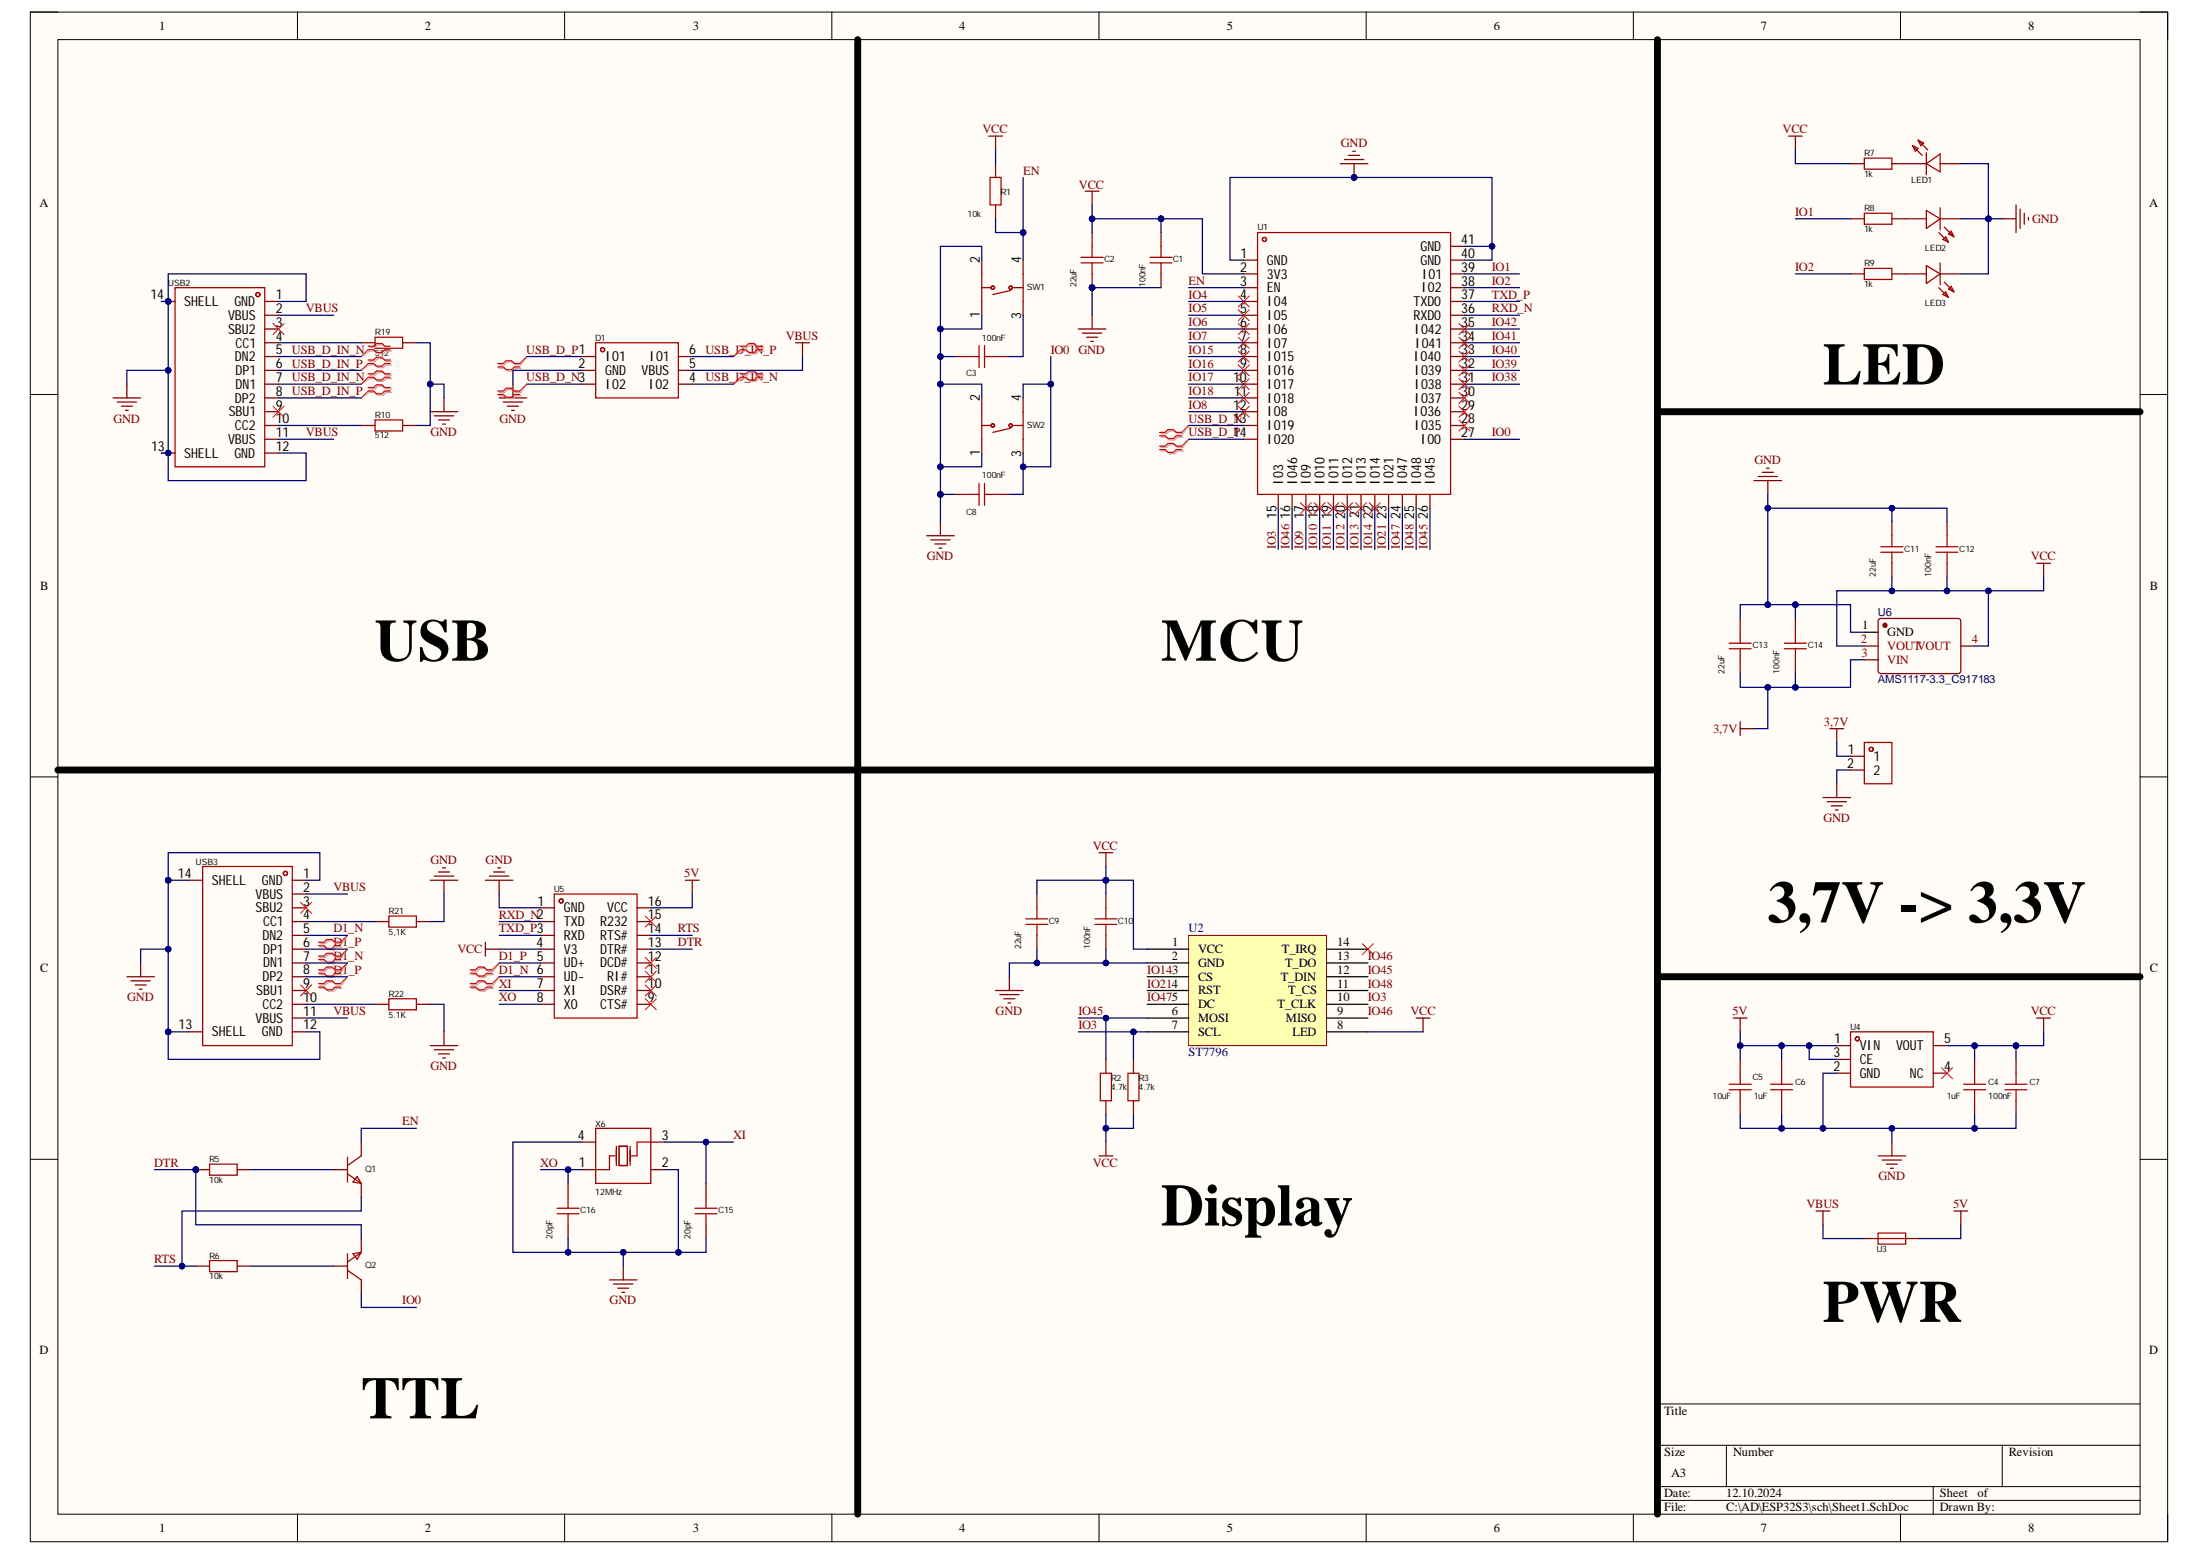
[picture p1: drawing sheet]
# Altium project ESP32S3.PrjPcb
1 sheet, 46 parts. Net scope: global (net labels, ports and power ports of the same name join across sheets).
Board file: PCB1.PcbDoc

## Sheet Sheet1.SchDoc
size A3; SheetNumber: 1; SheetTotal: 1

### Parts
C1  100nF  [C0402]
C2  22uF  [C0402]
C3  100nF  [C0402]
C4  1uF  [C0402]
C5  10uF  [C0402]
C6  1uF  [C0402]
C7  100nF  [C0402]
C8  100nF  [C0402]
C9  22uF  [C0402]
C10  100nF  [C0402]
C11  22uF  [C0402]
C12  100nF  [C0402]
C13  22uF  [C0402]
C14  100nF  [C0402]
C15  20pF  [C0402]
C16  20pF  [C0402]
D1  USBLC6-2SC6  [SOT-23-6_L2.9-W1.6-P0.95-LS2.8-BL]  (value not drawn)
LED1  MHT192WDT-CYAN  [LED0603-Yel]  (value not drawn)
LED2  MHT192WDT-CYAN  [LED0603-R-RD_BLUE]  (value not drawn)
LED3  MHT192WDT-CYAN  [LED0603-R-RD_BLUE]  (value not drawn)
Q1  S8050  [SOT-23-3_L2.9-W1.3-P1.90-LS2.4-BR]  (value not drawn)
Q2  S8050  [SOT-23-3_L2.9-W1.3-P1.90-LS2.4-BR]  (value not drawn)
R1  10k  [R0402]
R2  4.7k  [R0402]
R3  4.7k  [R0402]
R5  10k  [R0402]
R6  10k  [R0402]
R7  1k  [R0402]
R8  1k  [R0402]
R9  1k  [R0402]
R10  512  [R0402]
R19  512  [R0402]
R21  5.1K  [R0402]
R22  5.1K  [R0402]
SW1  TS-1089S-02526  [SW-SMD_4P-L4.2-W3.3-P2.15-LS5.1]  (value not drawn)
SW2  TS-1089S-02526  [SW-SMD_4P-L4.2-W3.3-P2.15-LS5.1]  (value not drawn)
U1  ESP32-S3-WROOM-1-N16R2  [WIRELM-SMD_ESP32-S3-WROOM-1]  (value not drawn)
U2  ST7796  [ST7796]
U3  SMD0805B050TF  [F0805]  (value not drawn)
U4  RT9013-33GB-JSM  [SOT-23-5_L2.9-W1.6-P0.95-LS2.8-BR]  (value not drawn)
U5  CH340G  [SOIC-16_L9.9-W3.9-P1.27-LS6.0-BL]  (value not drawn)
U6  AMS1117-3.3_C917183  [SOT-223-3_L6.7-W3.7-P2.30-LS7.0-BR]
U7  WAFER-XH254Z-2A  [CONN-TH_2P-P2.50_XH-2A_3045048]  (value not drawn)
USB2  TYPE-C 16PIN 2MD(073)  [USB-C-SMD_TYPE-C-6PIN-2MD-073]  (value not drawn)
USB3  TYPE-C 16PIN 2MD(073)  [USB-C-SMD_TYPE-C-6PIN-2MD-073]  (value not drawn)
X6  12MHz  [CRYSTAL-SMD_4P-L3.2-W2.5-BL]

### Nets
3,7V: C13.1 C14.1 U6.3(VIN) U7.1
5V: C5.1 C6.2 U3.2 U4.1(VIN) U4.3(CE) U5.16(VCC)
GND: C1.1 C2.1 C3.2 C4.1 C5.2 C6.1 C7.1 C8.2 C9.1 C10.1 C11.2 C12.2 C13.2 C14.2 C15.1 C16.1 D1.2(GND) LED1.2(K) LED2.1(A) LED3.1(A) R10.1 R19.1 R21.1 R22.1 SW1.1 SW1.2 SW2.1 SW2.2 U1.1(GND) U1.40(GND) U1.41(GND) U2.2(GND) U4.2(GND) U5.1(GND) U6.1(GND) U7.2 USB2.1(GND) USB2.12(GND) USB2.13(SHELL) USB2.14(SHELL) USB3.1(GND) USB3.12(GND) USB3.13(SHELL) USB3.14(SHELL) X6.2(GND) X6.4(GND)
VBUS: D1.5(VBUS) U3.1 USB2.2(VBUS) USB2.11(VBUS) USB3.2(VBUS) USB3.11(VBUS)
VCC: C1.2 C2.2 C4.2 C7.2 C9.2 C10.2 C11.1 C12.1 R1.2 R2.2 R3.2 R7.2 U1.2(3V3) U2.1(VCC) U2.8(LED) U4.5(VOUT) U5.4(V3) U6.2(VOUT) U6.4(VOUT)
D1_N: U5.6(UD-) USB3.5(DN2) USB3.7(DN1)
D1_P: U5.5(UD+) USB3.6(DP1) USB3.8(DP2)
DTR: Q2.2(E) R5.2 U5.13(DTR#)
EN: Q1.3(C) R1.1 SW1.4 U1.3(EN)
IO0: C8.1 Q2.3(C) SW2.3 SW2.4 U1.27(IO0)
IO1: R8.2 U1.39(IO1)
IO2: R9.2 U1.38(IO2)
IO3: R3.1 U1.15(IO3) U2.7(SCL) U2.10(T_CLK)
IO4: U1.4(IO4)
IO5: U1.5(IO5)
IO6: U1.6(IO6)
IO7: U1.7(IO7)
IO8: U1.12(IO8)
IO9: U1.17(IO9)
IO10: U1.18(IO10)
IO11: U1.19(IO11)
IO12: U1.20(IO12)
IO13: U1.21(IO13)
IO14: U1.22(IO14) U2.3(CS)
IO15: U1.8(IO15)
IO16: U1.9(IO16)
IO17: U1.10(IO17)
IO18: U1.11(IO18)
IO21: U1.23(IO21) U2.4(RST)
IO38: U1.31(IO38)
IO39: U1.32(IO39)
IO40: U1.33(IO40)
IO41: U1.34(IO41)
IO42: U1.35(IO42)
IO45: R2.1 U1.26(IO45) U2.6(MOSI) U2.12(T_DIN)
IO46: U1.16(IO46) U2.9(MISO) U2.13(T_DO)
IO47: U1.24(IO47) U2.5(DC)
IO48: U1.25(IO48) U2.11(T_CS)
RTS: Q1.2(E) R6.2 U5.14(RTS#)
RXD_N: U1.36(RXD0) U5.2(TXD)
TXD_P: U1.37(TXD0) U5.3(RXD)
USB_D_IN_N: D1.4(IO2) USB2.5(DN2) USB2.7(DN1)
USB_D_IN_P: D1.6(IO1) USB2.6(DP1) USB2.8(DP2)
USB_D_N: D1.3(IO2) U1.13(IO19)
USB_D_P: D1.1(IO1) U1.14(IO20)
XI: C15.2 U5.7(XI) X6.3(OSC2)
XO: C16.2 U5.8(XO) X6.1(OSC1)
NetC3_1: C3.1 SW1.3
NetLED1_1: LED1.1(A) R7.1
NetLED2_2: LED2.2(K) R8.1
NetLED3_2: LED3.2(K) R9.1
NetQ1_1: Q1.1(B) R5.1
NetQ2_1: Q2.1(B) R6.1
NetR10_2: R10.2 USB2.10(CC2)
NetR19_2: R19.2 USB2.4(CC1)
NetR21_2: R21.2 USB3.4(CC1)
NetR22_2: R22.2 USB3.10(CC2)

Not connected (* = marked no-connect by the designer): U1 28(IO35)* 29(IO36)* 30(IO37)*; U2 14(T_IRQ)*; U4 4(NC)*; U5 9(CTS#)* 10(DSR#)* 11(RI#)* 12(DCD#)* 15(R232)*; USB2 3(SBU2)* 9(SBU1)*; USB3 3(SBU2)* 9(SBU1)*

### Layout directives
differential pair: D1_N, D1_P, USB_D_IN_N, USB_D_IN_P, USB_D_N, USB_D_P

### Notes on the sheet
- LED
- USB
- MCU
- 3,7V -> 3,3V
- Display
- (near U3) PWR
- TTL
